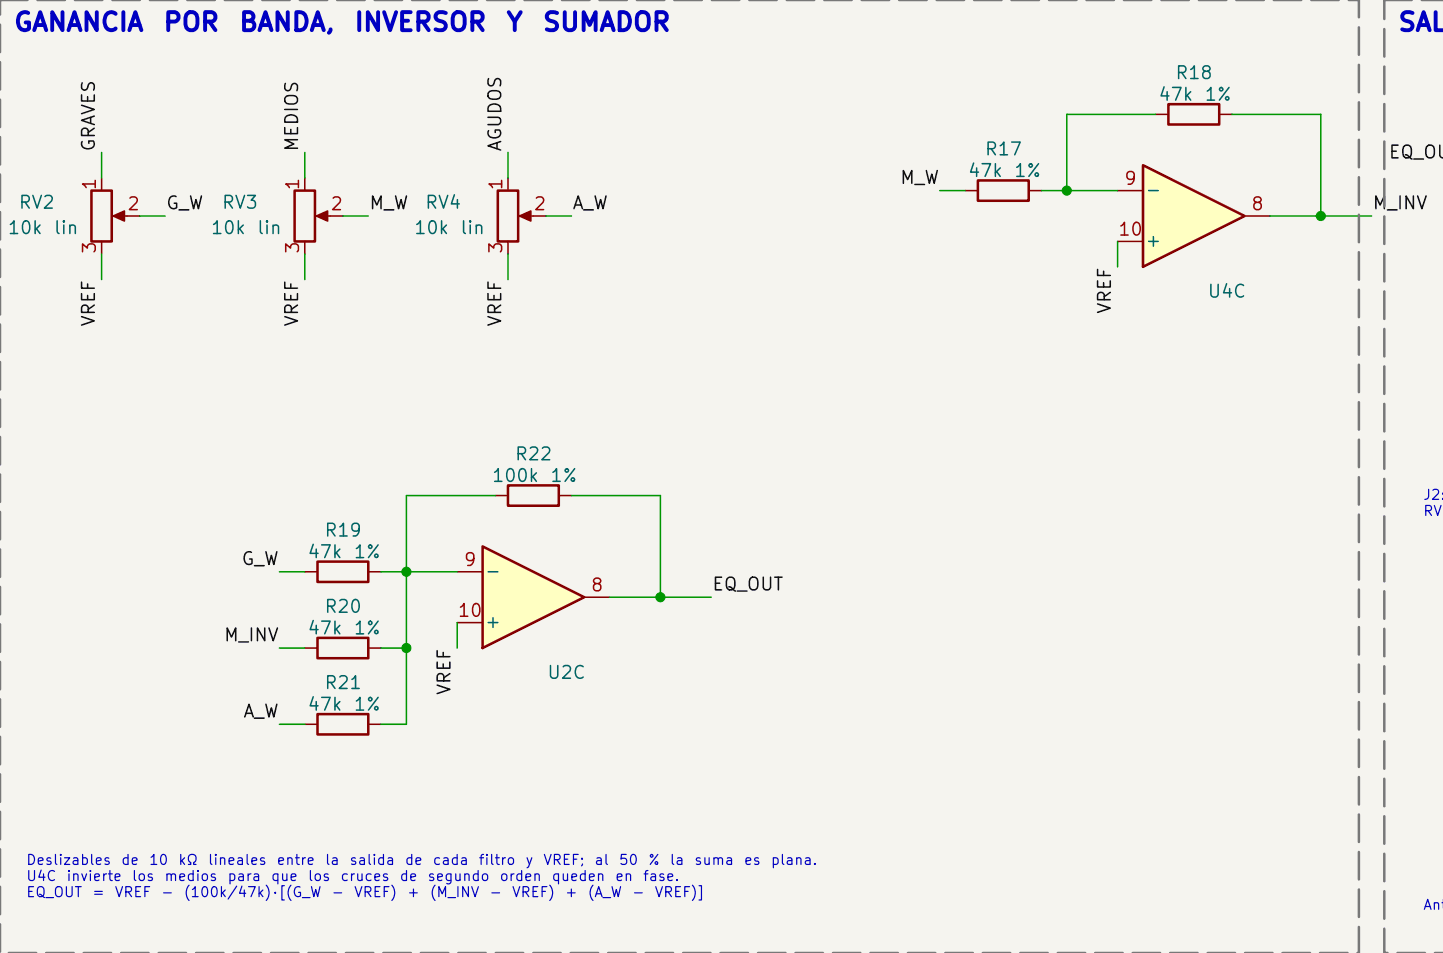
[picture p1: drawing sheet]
<svg xmlns="http://www.w3.org/2000/svg" width="144mm" height="95mm" viewBox="0 0 144 95" stroke-linecap="round" stroke-linejoin="round" font-family="sans-serif">
<path d="M-.1 -.1h144.4v95.4h-144.4z" fill="#f5f4ef" stroke="#f5f4ef" stroke-width=".1"/>
<path d="M29.5 19.1h2v5h-2z" fill="none" stroke="#840000" stroke-width=".25"/>
<path d="M31.6 21.6l1.2-.5v1z" fill="#840000" stroke="#840000" stroke-width=".15"/>
<path d="M30.5 17.8v1.3M30.5 24.1v1.3M32 21.6h2.3" fill="none" stroke="#840000" stroke-width=".15"/>
<path d="M114.3 16.5l10.2 5.1-10.2 5.1z" fill="#ffffc2"/>
<path d="M49.8 19.1h2v5h-2zM97.8 18h5.1v2.1h-5.1zM114.3 16.5l10.2 5.1-10.2 5.1zM116.8 10.4h5.1v2h-5.1z" fill="none" stroke="#840000" stroke-width=".25"/>
<path d="M50.8 17.8v1.3M96.5 19.1h1.3M102.9 19.1h1.2M111.8 19.1h2.5M115.6 11.4h1.2M121.9 11.4h1.3M50.8 24.1v1.3M52.3 21.6h2.3M111.8 24.1h2.5M124.5 21.6h2.5" fill="none" stroke="#840000" stroke-width=".15"/>
<path d="M51.9 21.6l1.2-.5v1z" fill="#840000" stroke="#840000" stroke-width=".15"/>
<path d="M48.3 54.6l10.1 5.1-10.1 5.1z" fill="#ffffc2"/>
<path d="M9.1 19.1h2.1v5h-2.1zM31.7 56.1h5.1v2.1h-5.1zM48.3 54.6l10.1 5.1-10.1 5.1zM50.8 48.5h5.1v2h-5.1zM31.7 63.8h5.1v2h-5.1zM31.7 71.4h5.1v2h-5.1z" fill="none" stroke="#840000" stroke-width=".25"/>
<g fill="none" stroke="#840000" stroke-width=".15">
<path d="M10.2 17.8v1.3M10.2 24.1v1.3M11.7 21.6h2.3M30.5 57.2h1.2M36.8 57.2h1.3M45.7 57.2h2.6M49.5 49.5h1.3M55.9 49.5h1.2M58.4 59.7h2.6M30.5 64.8h1.2M30.5 72.4h1.2M36.8 64.8h1.3"/>
<path d="M36.8 72.4h1.3M45.7 62.2h2.6"/>
</g>
<path d="M11.3 21.6l1.1-.5v1z" fill="#840000" stroke="#840000" stroke-width=".15"/>
<g fill="none" stroke="#009600" stroke-width=".15">
<path d="M10.2 15.2v2.6M30.5 15.2v2.6M50.8 15.2v2.6M94 19.1h2.5M104.1 19.1h7.7M115.6 11.4h-8.9v7.7M123.2 11.4h8.9v10.2M10.2 25.4v2.5M14 21.6h2.5M30.5 25.4v2.5M34.3 21.6h2.5M50.8 25.4v2.5"/>
<path d="M54.6 21.6h2.5M111.8 24.1v2.6M127 21.6h10.2M27.9 57.2h2.6M38.1 57.2h7.6M49.5 49.5h-8.9v22.9h-2.5M57.1 49.5h8.9v10.2M61 59.7h10.1M27.9 72.4h2.6M27.9 64.8h2.6M38.1 64.8h2.5M45.7 62.2v2.6"/>
</g>
<path d="M0 0h135.9v95.3h-135.9zM138.4 0h5.9M144.3 95.3h-5.9v-95.3" fill="none" stroke="#787878" stroke-width=".25" stroke-dasharray="2.7 1"/>
<g fill="#009600" stroke="#009600" stroke-width=".1">
<circle cx="132.1" cy="21.6" r=".46"/>
<circle cx="106.7" cy="19.1" r=".46"/>
<circle cx="66" cy="59.7" r=".46"/>
<circle cx="40.6" cy="57.2" r=".46"/>
<circle cx="40.6" cy="64.8" r=".46"/>
</g>
<g font-size="1.8" fill="#0000c2">
<text x="1.3" y="3.6">GANANCIA</text>
<text x="16.2" y="3.6">POR</text>
<text x="23.8" y="3.6">BANDA,</text>
<text x="35.3" y="3.6">INVERSOR</text>
<text x="50.5" y="3.6">Y</text>
<text x="54.2" y="3.6">SUMADOR</text>
<text x="139.7" y="3.6">SALID</text>
</g>
<g font-size="1.3" fill="#006464">
<text x="115.7" y="10.4">47k</text>
<text x="117.4" y="8.2">R18</text>
<text x="120.4" y="10.4">1%</text>
<text x="98.4" y="15.9">R17</text>
<text x=".7" y="23.7">10k</text>
<text x="1.8" y="21.2">RV2</text>
<text x="5.3" y="23.7">lin</text>
<text x="21" y="23.7">10k</text>
<text x="22.1" y="21.2">RV3</text>
<text x="25.6" y="23.7">lin</text>
<text x="41.3" y="23.7">10k</text>
<text x="42.4" y="21.2">RV4</text>
<text x="45.9" y="23.7">lin</text>
<text x="96.7" y="18">47k</text>
<text x="101.3" y="18">1%</text>
<text x="114.4" y="19.9">-</text>
<text x="114.4" y="25">+</text>
<text x="120.7" y="30.1">U4C</text>
<text x="51.4" y="46.3">R22</text>
<text x="32.3" y="54">R19</text>
<text x="49.1" y="48.5">100k</text>
<text x="54.9" y="48.5">1%</text>
<text x="30.7" y="56.1">47k</text>
<text x="35.3" y="56.1">1%</text>
<text x="48.4" y="58">-</text>
<text x="30.7" y="63.7">47k</text>
<text x="32.3" y="61.6">R20</text>
<text x="35.3" y="63.7">1%</text>
<text x="48.4" y="63.1">+</text>
<text x="30.7" y="71.4">47k</text>
<text x="32.3" y="69.2">R21</text>
<text x="35.3" y="71.4">1%</text>
<text x="54.6" y="68.2">U2C</text>
</g>
<g font-size="1.3" fill="#0f0f0f">
<text x="9.8" y="15.2" transform="rotate(-90 9.8 15.2)">GRAVES</text>
<text x="30.1" y="15.2" transform="rotate(-90 30.1 15.2)">MEDIOS</text>
<text x="50.5" y="15.2" transform="rotate(-90 50.5 15.2)">AGUDOS</text>
<text x="138.8" y="16.2">EQ_OUT</text>
<text x="16.5" y="21.2">G_W</text>
<text x="36.8" y="21.2">M_W</text>
<text x="57.1" y="21.2">A_W</text>
<text x="89.9" y="18.7">M_W</text>
<text x="137.2" y="21.2">M_INV</text>
<text x="9.8" y="32.7" transform="rotate(-90 9.8 32.7)">VREF</text>
<text x="30.1" y="32.7" transform="rotate(-90 30.1 32.7)">VREF</text>
<text x="50.5" y="32.7" transform="rotate(-90 50.5 32.7)">VREF</text>
<text x="111.4" y="31.5" transform="rotate(-90 111.4 31.5)">VREF</text>
<text x="24" y="56.8">G_W</text>
<text x="71.1" y="59.3">EQ_OUT</text>
<text x="22.3" y="64.4">M_INV</text>
<text x="45.4" y="69.6" transform="rotate(-90 45.4 69.6)">VREF</text>
<text x="24.2" y="72">A_W</text>
</g>
<g font-size="1.3" fill="#a90000">
<text x="9.9" y="19.1" transform="rotate(-90 9.9 19.1)">1</text>
<text x="12.6" y="21.3">2</text>
<text x="30.2" y="19.1" transform="rotate(-90 30.2 19.1)">1</text>
<text x="32.9" y="21.3">2</text>
<text x="50.5" y="19.1" transform="rotate(-90 50.5 19.1)">1</text>
<text x="53.3" y="21.3">2</text>
<text x="111.7" y="23.9">10</text>
<text x="112.3" y="18.8">9</text>
<text x="125" y="21.3">8</text>
<text x="9.9" y="25.5" transform="rotate(-90 9.9 25.5)">3</text>
<text x="30.2" y="25.5" transform="rotate(-90 30.2 25.5)">3</text>
<text x="50.5" y="25.5" transform="rotate(-90 50.5 25.5)">3</text>
<text x="46.3" y="56.9">9</text>
<text x="59" y="59.4">8</text>
<text x="45.7" y="62">10</text>
</g>
<g font-size="1" fill="#0000c2">
<text x="142.2" y="50.2">J2:</text>
<text x="142.2" y="51.8">RV5</text>
<text x="2.5" y="86.7">Deslizables</text>
<text x="2.5" y="88.3">U4C</text>
<text x="2.5" y="89.9">EQ_OUT</text>
<text x="6.6" y="88.3">invierte</text>
<text x="9.1" y="89.9">=</text>
<text x="11.4" y="89.9">VREF</text>
<text x="12" y="86.7">de</text>
<text x="13.1" y="88.3">los</text>
<text x="14.8" y="86.7">10</text>
<text x="16" y="89.9">−</text>
<text x="16.4" y="88.3">medios</text>
<text x="17.7" y="86.7">kΩ</text>
<text x="18.3" y="89.9">(100k/47k)·[(G_W</text>
<text x="20.7" y="86.7">lineales</text>
<text x="22.7" y="88.3">para</text>
<text x="27" y="88.3">que</text>
<text x="27.6" y="86.7">entre</text>
<text x="30.7" y="88.3">los</text>
<text x="32.4" y="86.7">la</text>
<text x="33.1" y="89.9">−</text>
<text x="34" y="88.3">cruces</text>
<text x="34.9" y="86.7">salida</text>
<text x="35.3" y="89.9">VREF)</text>
<text x="39.9" y="88.3">de</text>
<text x="40.4" y="86.7">de</text>
<text x="40.6" y="89.9">+</text>
<text x="42.7" y="88.3">segundo</text>
<text x="42.9" y="89.9">(M_INV</text>
<text x="43.2" y="86.7">cada</text>
<text x="47.8" y="86.7">filtro</text>
<text x="48.9" y="89.9">−</text>
<text x="49.9" y="88.3">orden</text>
<text x="51.1" y="89.9">VREF)</text>
<text x="52.5" y="86.7">y</text>
<text x="54.2" y="86.7">VREF;</text>
<text x="55.1" y="88.3">queden</text>
<text x="56.4" y="89.9">+</text>
<text x="58.7" y="89.9">(A_W</text>
<text x="59.4" y="86.7">al</text>
<text x="61.4" y="88.3">en</text>
<text x="61.8" y="86.7">50</text>
<text x="63.1" y="89.9">−</text>
<text x="64.2" y="88.3">fase.</text>
<text x="64.7" y="86.7">%</text>
<text x="65.4" y="89.9">VREF)]</text>
<text x="66.9" y="86.7">la</text>
<text x="69.3" y="86.7">suma</text>
<text x="74.3" y="86.7">es</text>
<text x="77" y="86.7">plana.</text>
<text x="142.2" y="91.2">Antia</text>
</g>
</svg>
